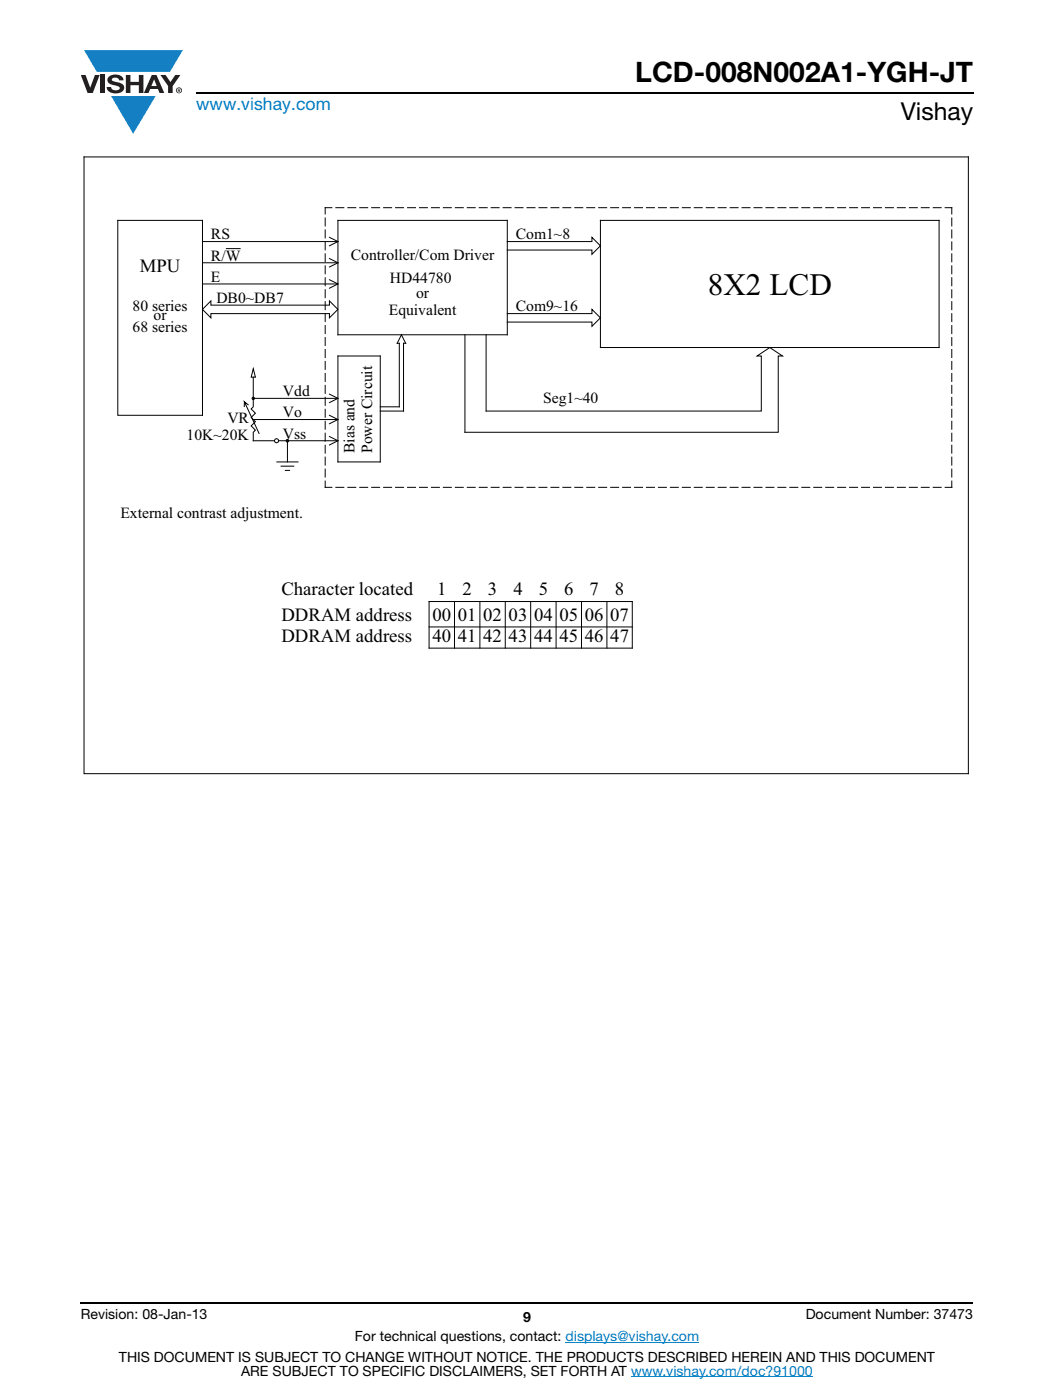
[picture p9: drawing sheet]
<svg xmlns="http://www.w3.org/2000/svg" width="210mm" height="279mm" viewBox="0 0 210 279" stroke-linecap="round" stroke-linejoin="round" font-family="sans-serif">
<g fill="#147fc3">
<path d="M16.8 10h19.7l-2.6 4.3h-1.1h-13.5z"/>
<path d="M22.2 19.2h8.9l-4.5 7.5z"/>
</g>
<g fill="#231f20">
<path d="M16.1 15h1l.9 2.5 .9-2.5h1l-1.4 3.6h-1z"/>
<path d="M20 15h.9v3.6h-.9z"/>
<path d="M21.8 15.3a2.1 2.1 0 0 1 2.7 .3l.1 .4h-.8a.79 .79 0 0 0-.7-.5 .79 .79 0 0 0-.8 .4l.2 .3 1 .2a1.08 1.08 0 0 1 1.3 1 1.08 1.08 0 0 1-1.1 1.2 1.73 1.73 0 0 1-2.4-1.2h.9a.96 .96 0 0 0 .8 .6 .96 .96 0 0 0 .9-.4 1.31 1.31 0 0 0-1.2-.6 1.03 1.03 0 0 1-1.1-.6 1.03 1.03 0 0 1 .2-1.1z"/>
<path d="M25.1 15h.9v1.3h1.7v-1.3h.9v3.6h-.9v-1.6h-1.7v1.6h-.9z"/>
<path d="M32 15h1l1 1.4 1-1.4h1l-1.6 2.2v1.4h-.9v-1.4z"/>
<path d="M30.7 15.9l.6 1.3h-1.1zM30.3 15l-1.6 3.6h.9l.4-.8h1.5l.3 .8h1l-1.6-3.6z"/>
<path d="M35.3 18a.46 .46 0 0 1 .9 0 .46 .46 0 0 1-.9 0zM35.1 18a.6 .6 0 0 0 1.2 0 .6 .6 0 0 0-1.2 0z"/>
<path d="M35.6 17.8h.2v.2h-.2zM35.5 17.7v.7h.1v-.3l.4 .3-.2-.3 .2-.2-.1-.2z"/>
</g>
<path d="M39.1 18.6h155M16.1 260h178" fill="none" stroke="#000" stroke-width=".36"/>
<path d="M112.8 267.9h26.7M125.9 274.8h36.3" fill="none" stroke="#007ec4" stroke-width=".2"/>
<path d="M16.1 30.7h178v152.9h-178z" fill="#fff"/>
<g fill="none" stroke="#000" stroke-width=".2">
<path d="M16.8 31.3h176.4v123.1h-176.4zM23.5 44h16.9v38.9h-16.9zM40.4 56.7h27M40.4 52.4h27M40.4 48.2h27M45.2 49.6h2.7M64.9 43.5v1.6M64.9 45.9v1.6M64.9 48.3v1.6M64.9 50.7v1.6M64.9 53v1.6M64.9 55.4v1.6"/>
<path d="M64.9 57.8v1.6M65.7 55.8l1.7 .9-1.7 .8M65.7 47.4l1.7 .8-1.7 .9M65.7 51.6l1.7 .8-1.7 .9M66.2 41.4h-1.3v1.3M67 41.4h1.6M67.4 44h33.8v22.8h-33.8zM69.4 41.4h1.6M71.8 41.4h1.5M74.1 41.4h1.6M76.5 41.4h1.6M78.9 41.4h1.6"/>
<path d="M81.3 41.4h1.6M83.7 41.4h1.6M86.1 41.4h1.6M88.4 41.4h1.6M90.8 41.4h1.6M93.2 41.4h1.6M95.6 41.4h1.6M98 41.4h1.6M100.4 41.4h1.5M101.2 48.2h16.9v-.8l1.7 1.7-1.7 1.7v-.9h-16.9M102.7 41.4h1.6M105.1 41.4h1.6"/>
<path d="M107.5 41.4h1.6M109.9 41.4h1.6M112.3 41.4h1.6M114.7 41.4h1.5M117 41.4h1.6M119.4 41.4h1.6M119.8 44h67.5v25.4h-67.5zM121.8 41.4h1.6M124.2 41.4h1.6M126.6 41.4h1.6M129 41.4h1.6M131.3 41.4h1.6"/>
<path d="M133.7 41.4h1.6M136.1 41.4h1.6M138.5 41.4h1.6M140.9 41.4h1.6M143.3 41.4h1.5M145.6 41.4h1.6M148 41.4h1.6M150.4 41.4h1.6M152.8 41.4h1.6M155.2 41.4h1.6M157.6 41.4h1.6M159.9 41.4h1.6"/>
<path d="M162.3 41.4h1.6M164.7 41.4h1.6M167.1 41.4h1.6M169.5 41.4h1.6M171.9 41.4h1.6M174.2 41.4h1.6M176.6 41.4h1.6M179 41.4h1.6M181.4 41.4h1.6M183.8 41.4h1.6M186.2 41.4h1.5M188.5 41.4h1.4v1.3"/>
<path d="M189.9 43.5v1.6M189.9 45.9v1.6M189.9 48.3v1.6M189.9 50.7v1.6M189.9 53v1.6M189.9 55.4v1.6M189.9 57.8v1.6M42.1 60.1v.8h23.6v-.8l1.7 1.6-1.7 1.7v-.8h-23.6v.8l-1.7-1.7zM50.5 79.5v1.7l-.4 .4 .8 .9-.8 .8 .8 .9-.8 .8 .8 .8-.4 .5v1.7h4.2M50.5 79.5h16.9M50.5 75.3v4.2M50.5 73.6l.5 1.7h-.9z"/>
<path d="M64.9 60.2v1.6M64.9 62.6v1.6M64.9 65v1.6M64.9 67.4v1.6M64.9 69.8v1.5M64.9 72.1v1.6M64.9 74.5v1.6M64.9 76.9v1.6M64.9 79.3v1.6M65.7 78.7l1.7 .8-1.7 .8M67.4 71h8.5v21.2h-8.5zM92.7 66.8v19.5h62.5v-15.3h.9l-2.5-1.6-2.6 1.6h.9v11h-54.9v-15.2"/>
<path d="M101.2 62.6h16.9v-.9l1.7 1.7-1.7 1.7v-.8h-16.9M189.9 60.2v1.6M189.9 62.6v1.6M189.9 65v1.6M189.9 67.4v1.6M189.9 69.8v1.5M189.9 72.1v1.6M189.9 74.5v1.6M189.9 76.9v1.6M189.9 79.3v1.6M48.8 80.2l-.1 .9M49.5 80.8l-.7-.6 2.9 6.3"/>
<path d="M50.5 83.7h16.9M55.2 92.2h4.3M55.6 88h11.8M56.1 93h2.5M56.9 93.9h.9M57.2 87.7l.3 .1v.3l-.3 .1-.1-.1zM57.3 88v4.2M64.9 96v1.3h1.3M64.9 81.7v1.6M64.9 84.1v1.6M64.9 86.5v1.5M64.9 88.8v1.6"/>
<path d="M64.9 91.2v1.6M64.9 93.6v1.6M65.7 82.9l1.7 .8-1.7 .9M65.7 87.1l1.7 .9-1.7 .8M67 97.3h1.6M69.4 97.3h1.6M71.8 97.3h1.5M74.1 97.3h1.6M75.9 81.2h3.8v-12.7h-.5l.9-1.7 .8 1.7h-.4v13.5h-4.6M76.5 97.3h1.6M78.9 97.3h1.6M81.3 97.3h1.6"/>
<path d="M83.7 97.3h1.6M86.1 97.3h1.6M88.4 97.3h1.6M90.8 97.3h1.6M93.2 97.3h1.6M95.6 97.3h1.6M98 97.3h1.6M100.4 97.3h1.6M102.7 97.3h1.6M105.1 97.3h1.6M107.5 97.3h1.6M109.9 97.3h1.6"/>
<path d="M112.3 97.3h1.6M114.7 97.3h1.5M117 97.3h1.6M119.4 97.3h1.6M121.8 97.3h1.6M124.2 97.3h1.6M126.6 97.3h1.6M129 97.3h1.6M131.3 97.3h1.6M133.7 97.3h1.6M136.1 97.3h1.6M138.5 97.3h1.6"/>
<path d="M140.9 97.3h1.6M143.3 97.3h1.5M145.6 97.3h1.6M148 97.3h1.6M150.4 97.3h1.6M152.8 97.3h1.6M155.2 97.3h1.6M157.6 97.3h1.6M159.9 97.3h1.6M162.3 97.3h1.6M164.7 97.3h1.6M167.1 97.3h1.6"/>
<path d="M169.5 97.3h1.6M171.9 97.3h1.6M174.2 97.3h1.6M176.6 97.3h1.6M179 97.3h1.6M181.4 97.3h1.6M183.8 97.3h1.6M186.2 97.3h1.5M189.9 81.7v1.6M189.9 84.1v1.6M189.9 86.5v1.6M189.9 88.8v1.6"/>
<path d="M189.9 91.2v1.6M189.9 93.6v1.6M189.9 96v1.3h-1.4M85.6 120l40.5 .1v9.2h-40.5zM85.6 125.1h40.5M90.7 120v9.3M95.7 120.1v9.2M100.8 120.1v9.2M105.9 120.1v9.2M110.9 120.1v9.2M116 120.1v9.2M121.1 120.1v9.2"/>
<circle cx="50.5" cy="79.5" r=".25"/>
<circle cx="55.2" cy="88" r=".42"/>
</g>
<text font-size="6.2" x="141.2" y="58.8">8X2 LCD</text>
<text font-size="5.6" x="126.7" y="16.4">LCD-008N002A1-YGH-JT</text>
<text font-size="4.9" x="179.7" y="24">Vishay</text>
<g font-size="3.7">
<text x="27.9" y="54.3">MPU</text>
<text x="56.1" y="118.8">Character located</text>
<text x="87.2" y="118.8">1</text>
<text x="92.3" y="118.8">2</text>
<text x="97.3" y="118.8">3</text>
<text x="102.4" y="118.8">4</text>
<text x="107.5" y="118.8">5</text>
<text x="112.5" y="118.8">6</text>
<text x="117.6" y="118.8">7</text>
<text x="122.7" y="118.8">8</text>
<text x="56.1" y="123.9">DDRAM address</text>
<text x="86.3" y="123.9">00</text>
<text x="91.3" y="123.9">01</text>
<text x="96.4" y="123.9">02</text>
<text x="101.5" y="123.9">03</text>
<text x="106.5" y="123.9">04</text>
<text x="111.6" y="123.9">05</text>
<text x="116.7" y="123.9">06</text>
<text x="121.7" y="123.9">07</text>
<text x="56.1" y="128.1">DDRAM address</text>
<text x="86.3" y="128.1">40</text>
<text x="91.3" y="128.1">41</text>
<text x="96.4" y="128.1">42</text>
<text x="101.5" y="128.1">43</text>
<text x="106.5" y="128.1">44</text>
<text x="111.6" y="128.1">45</text>
<text x="116.7" y="128.1">46</text>
<text x="121.7" y="128.1">47</text>
</g>
<text font-size="3.5" fill="#007ec4" x="39.1" y="21.9">www.vishay.com</text>
<g font-size="3.1">
<text x="42.1" y="47.8">RS</text>
<text x="102.9" y="47.8">Com1~8</text>
<text x="42.1" y="52">R/W</text>
<text x="70" y="51.9">Controller/Com Driver</text>
<text x="42.1" y="56.2">E</text>
<text x="77.8" y="56.4">HD44780</text>
<text x="83" y="59.4">or</text>
<text x="26.4" y="62">80 series</text>
<text x="30.6" y="63.8">or</text>
<text x="43.2" y="60.5">DB0~DB7</text>
<text x="77.6" y="62.9">Equivalent</text>
<text x="102.9" y="62.1">Com9~16</text>
<text x="26.4" y="66.3">68 series</text>
<text x="56.4" y="83.3">Vo</text>
<text x="56.4" y="79.1">Vdd</text>
<text x="108.3" y="80.5">Seg1~40</text>
<text x="37.2" y="87.9">10K~20K</text>
<text x="45.4" y="84.5">VR</text>
<text x="56.4" y="87.5">Vss</text>
<text x="70.7" y="90.4" transform="rotate(-90 70.7 90.4)">Bias and</text>
<text x="74.3" y="90.4" transform="rotate(-90 74.3 90.4)">Power Circuit</text>
<text x="24" y="103.4">External contrast adjustment.</text>
</g>
<g font-size="2.8">
<text x="16.1" y="263.3">Revision: 08-Jan-13</text>
<text x="104.3" y="263.8">9</text>
<text x="160.7" y="263.3">Document Number: 37473</text>
<text x="70.8" y="267.7">For technical questions, contact: displays@vishay.com</text>
<text x="23.7" y="271.7">THIS DOCUMENT IS SUBJECT TO CHANGE WITHOUT NOTICE. THE PRODUCTS DESCRIBED HEREIN AND THIS DOCUMENT</text>
<text x="48.1" y="274.6">ARE SUBJECT TO SPECIFIC DISCLAIMERS, SET FORTH AT www.vishay.com/doc?91000</text>
</g>
</svg>
